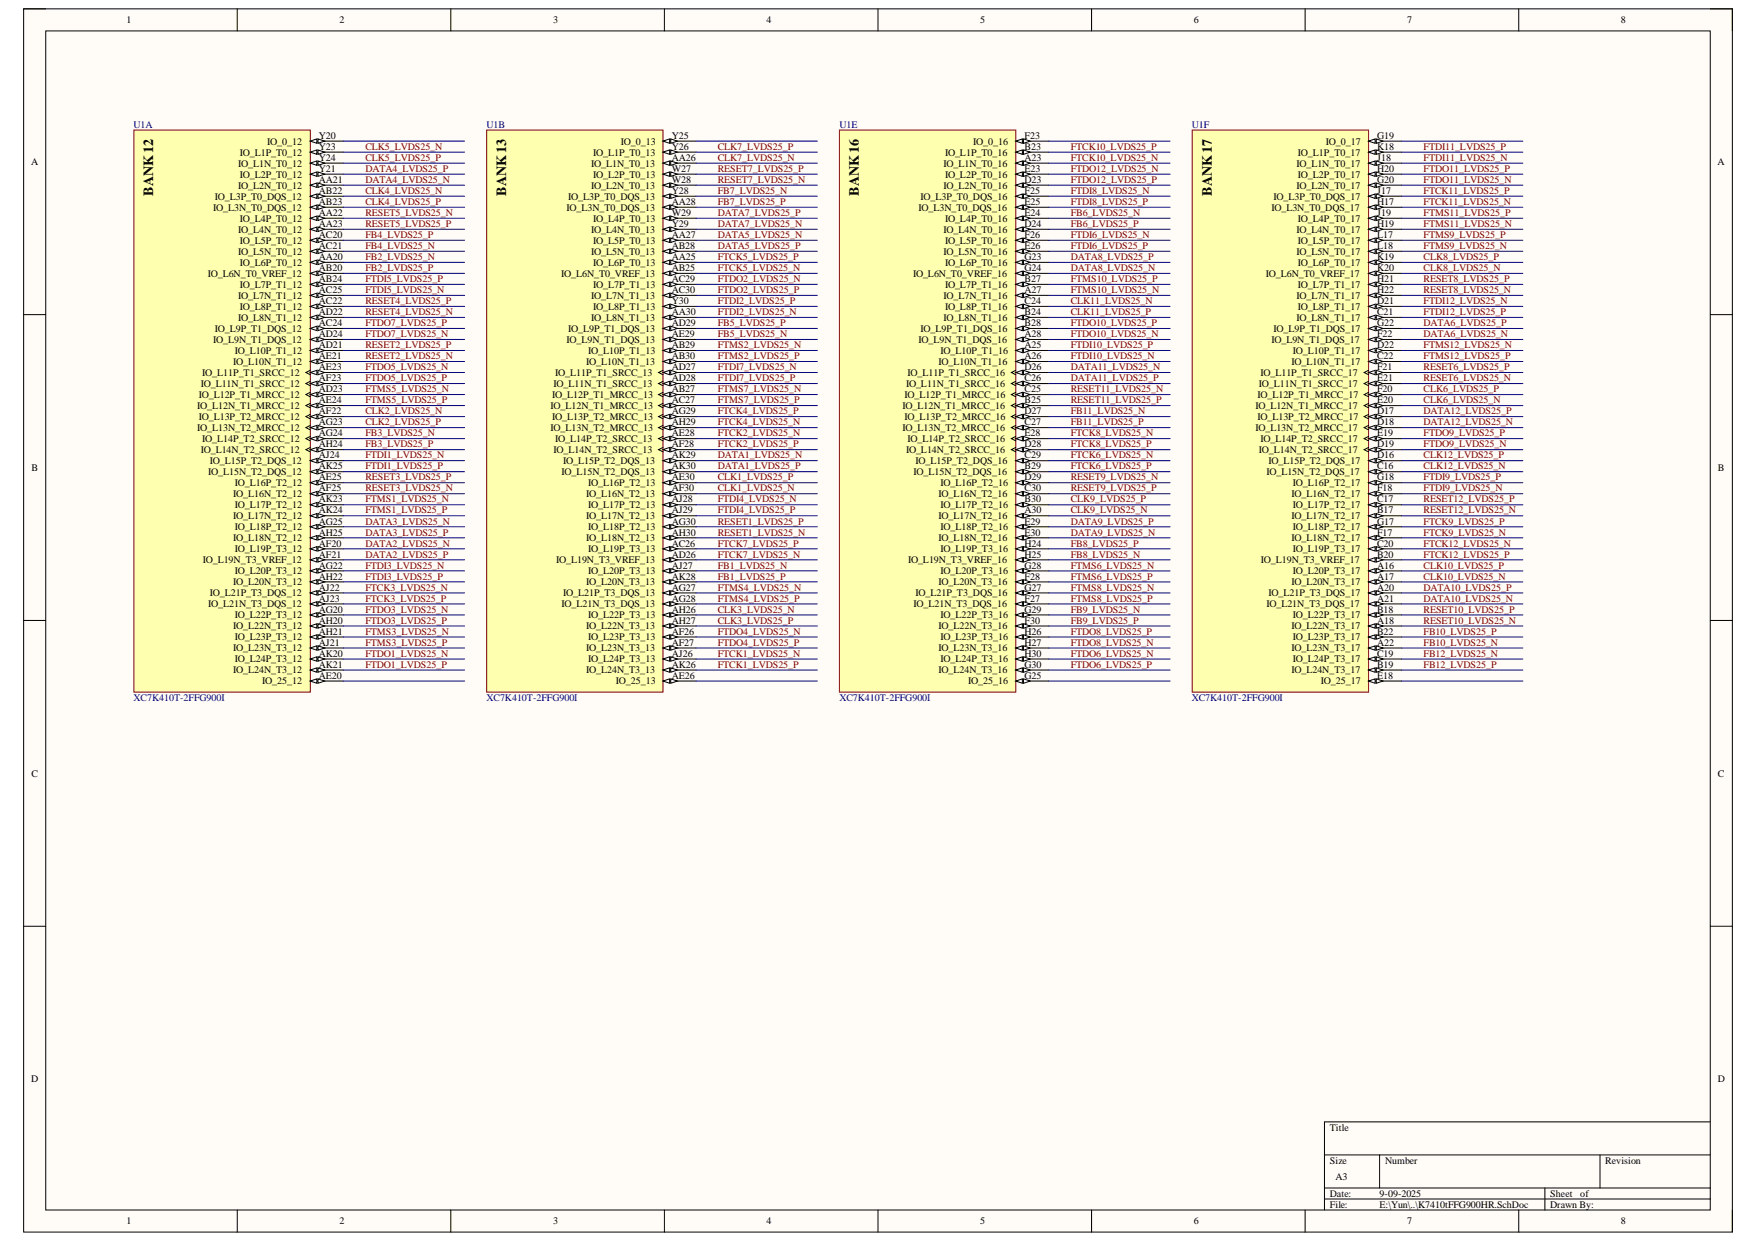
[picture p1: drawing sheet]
# Altium schematic sheet K7410tFFG900HR.SchDoc
size A3

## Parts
U1  XC7K410T-2FFG900I  [FFG900]  (parts A,B,E,F of 16)

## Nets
CLK1_LVDS25_N: U1.AF30(IO_L16N_T2_13)
CLK1_LVDS25_P: U1.AE30(IO_L16P_T2_13)
CLK2_LVDS25_N: U1.AF22(IO_L13P_T2_MRCC_12)
CLK2_LVDS25_P: U1.AG23(IO_L13N_T2_MRCC_12)
CLK3_LVDS25_N: U1.AH26(IO_L22P_T3_13)
CLK3_LVDS25_P: U1.AH27(IO_L22N_T3_13)
CLK4_LVDS25_N: U1.AB22(IO_L3P_T0_DQS_12)
CLK4_LVDS25_P: U1.AB23(IO_L3N_T0_DQS_12)
CLK5_LVDS25_N: U1.Y23(IO_L1P_T0_12)
CLK5_LVDS25_P: U1.Y24(IO_L1N_T0_12)
CLK6_LVDS25_N: U1.E20(IO_L12N_T1_MRCC_17)
CLK6_LVDS25_P: U1.F20(IO_L12P_T1_MRCC_17)
CLK7_LVDS25_N: U1.AA26(IO_L1N_T0_13)
CLK7_LVDS25_P: U1.Y26(IO_L1P_T0_13)
CLK8_LVDS25_N: U1.K20(IO_L6N_T0_VREF_17)
CLK8_LVDS25_P: U1.K19(IO_L6P_T0_17)
CLK9_LVDS25_N: U1.A30(IO_L17N_T2_16)
CLK9_LVDS25_P: U1.B30(IO_L17P_T2_16)
CLK10_LVDS25_N: U1.A17(IO_L20N_T3_17)
CLK10_LVDS25_P: U1.A16(IO_L20P_T3_17)
CLK11_LVDS25_N: U1.C24(IO_L8P_T1_16)
CLK11_LVDS25_P: U1.B24(IO_L8N_T1_16)
CLK12_LVDS25_N: U1.C16(IO_L15N_T2_DQS_17)
CLK12_LVDS25_P: U1.D16(IO_L15P_T2_DQS_17)
DATA1_LVDS25_N: U1.AK29(IO_L15P_T2_DQS_13)
DATA1_LVDS25_P: U1.AK30(IO_L15N_T2_DQS_13)
DATA2_LVDS25_N: U1.AF20(IO_L19P_T3_12)
DATA2_LVDS25_P: U1.AF21(IO_L19N_T3_VREF_12)
DATA3_LVDS25_N: U1.AG25(IO_L18P_T2_12)
DATA3_LVDS25_P: U1.AH25(IO_L18N_T2_12)
DATA4_LVDS25_N: U1.AA21(IO_L2N_T0_12)
DATA4_LVDS25_P: U1.Y21(IO_L2P_T0_12)
DATA5_LVDS25_N: U1.AA27(IO_L5P_T0_13)
DATA5_LVDS25_P: U1.AB28(IO_L5N_T0_13)
DATA6_LVDS25_N: U1.F22(IO_L9N_T1_DQS_17)
DATA6_LVDS25_P: U1.G22(IO_L9P_T1_DQS_17)
DATA7_LVDS25_N: U1.Y29(IO_L4N_T0_13)
DATA7_LVDS25_P: U1.W29(IO_L4P_T0_13)
DATA8_LVDS25_N: U1.G24(IO_L6N_T0_VREF_16)
DATA8_LVDS25_P: U1.G23(IO_L6P_T0_16)
DATA9_LVDS25_N: U1.E30(IO_L18N_T2_16)
DATA9_LVDS25_P: U1.E29(IO_L18P_T2_16)
DATA10_LVDS25_N: U1.A21(IO_L21N_T3_DQS_17)
DATA10_LVDS25_P: U1.A20(IO_L21P_T3_DQS_17)
DATA11_LVDS25_N: U1.D26(IO_L11P_T1_SRCC_16)
DATA11_LVDS25_P: U1.C26(IO_L11N_T1_SRCC_16)
DATA12_LVDS25_N: U1.D18(IO_L13N_T2_MRCC_17)
DATA12_LVDS25_P: U1.D17(IO_L13P_T2_MRCC_17)
FB1_LVDS25_N: U1.AJ27(IO_L20P_T3_13)
FB1_LVDS25_P: U1.AK28(IO_L20N_T3_13)
FB2_LVDS25_N: U1.AA20(IO_L6P_T0_12)
FB2_LVDS25_P: U1.AB20(IO_L6N_T0_VREF_12)
FB3_LVDS25_N: U1.AG24(IO_L14P_T2_SRCC_12)
FB3_LVDS25_P: U1.AH24(IO_L14N_T2_SRCC_12)
FB4_LVDS25_N: U1.AC21(IO_L5N_T0_12)
FB4_LVDS25_P: U1.AC20(IO_L5P_T0_12)
FB5_LVDS25_N: U1.AE29(IO_L9N_T1_DQS_13)
FB5_LVDS25_P: U1.AD29(IO_L9P_T1_DQS_13)
FB6_LVDS25_N: U1.E24(IO_L4P_T0_16)
FB6_LVDS25_P: U1.D24(IO_L4N_T0_16)
FB7_LVDS25_N: U1.Y28(IO_L3P_T0_DQS_13)
FB7_LVDS25_P: U1.AA28(IO_L3N_T0_DQS_13)
FB8_LVDS25_N: U1.H25(IO_L19N_T3_VREF_16)
FB8_LVDS25_P: U1.H24(IO_L19P_T3_16)
FB9_LVDS25_N: U1.G29(IO_L22P_T3_16)
FB9_LVDS25_P: U1.F30(IO_L22N_T3_16)
FB10_LVDS25_N: U1.A22(IO_L23N_T3_17)
FB10_LVDS25_P: U1.B22(IO_L23P_T3_17)
FB11_LVDS25_N: U1.D27(IO_L13P_T2_MRCC_16)
FB11_LVDS25_P: U1.C27(IO_L13N_T2_MRCC_16)
FB12_LVDS25_N: U1.C19(IO_L24P_T3_17)
FB12_LVDS25_P: U1.B19(IO_L24N_T3_17)
FTCK1_LVDS25_N: U1.AJ26(IO_L24P_T3_13)
FTCK1_LVDS25_P: U1.AK26(IO_L24N_T3_13)
FTCK2_LVDS25_N: U1.AE28(IO_L14P_T2_SRCC_13)
FTCK2_LVDS25_P: U1.AF28(IO_L14N_T2_SRCC_13)
FTCK3_LVDS25_N: U1.AJ22(IO_L21P_T3_DQS_12)
FTCK3_LVDS25_P: U1.AJ23(IO_L21N_T3_DQS_12)
FTCK4_LVDS25_N: U1.AH29(IO_L13N_T2_MRCC_13)
FTCK4_LVDS25_P: U1.AG29(IO_L13P_T2_MRCC_13)
FTCK5_LVDS25_N: U1.AB25(IO_L6N_T0_VREF_13)
FTCK5_LVDS25_P: U1.AA25(IO_L6P_T0_13)
FTCK6_LVDS25_N: U1.C29(IO_L15P_T2_DQS_16)
FTCK6_LVDS25_P: U1.B29(IO_L15N_T2_DQS_16)
FTCK7_LVDS25_N: U1.AD26(IO_L19N_T3_VREF_13)
FTCK7_LVDS25_P: U1.AC26(IO_L19P_T3_13)
FTCK8_LVDS25_N: U1.E28(IO_L14P_T2_SRCC_16)
FTCK8_LVDS25_P: U1.D28(IO_L14N_T2_SRCC_16)
FTCK9_LVDS25_N: U1.F17(IO_L18N_T2_17)
FTCK9_LVDS25_P: U1.G17(IO_L18P_T2_17)
FTCK10_LVDS25_N: U1.A23(IO_L1N_T0_16)
FTCK10_LVDS25_P: U1.B23(IO_L1P_T0_16)
FTCK11_LVDS25_N: U1.H17(IO_L3N_T0_DQS_17)
FTCK11_LVDS25_P: U1.J17(IO_L3P_T0_DQS_17)
FTCK12_LVDS25_N: U1.C20(IO_L19P_T3_17)
FTCK12_LVDS25_P: U1.B20(IO_L19N_T3_VREF_17)
FTDI1_LVDS25_N: U1.AJ24(IO_L15P_T2_DQS_12)
FTDI1_LVDS25_P: U1.AK25(IO_L15N_T2_DQS_12)
FTDI2_LVDS25_N: U1.AA30(IO_L8N_T1_13)
FTDI2_LVDS25_P: U1.Y30(IO_L8P_T1_13)
FTDI3_LVDS25_N: U1.AG22(IO_L20P_T3_12)
FTDI3_LVDS25_P: U1.AH22(IO_L20N_T3_12)
FTDI4_LVDS25_N: U1.AJ28(IO_L17P_T2_13)
FTDI4_LVDS25_P: U1.AJ29(IO_L17N_T2_13)
FTDI5_LVDS25_N: U1.AC25(IO_L7N_T1_12)
FTDI5_LVDS25_P: U1.AB24(IO_L7P_T1_12)
FTDI6_LVDS25_N: U1.F26(IO_L5P_T0_16)
FTDI6_LVDS25_P: U1.E26(IO_L5N_T0_16)
FTDI7_LVDS25_N: U1.AD27(IO_L11P_T1_SRCC_13)
FTDI7_LVDS25_P: U1.AD28(IO_L11N_T1_SRCC_13)
FTDI8_LVDS25_N: U1.F25(IO_L3P_T0_DQS_16)
FTDI8_LVDS25_P: U1.E25(IO_L3N_T0_DQS_16)
FTDI9_LVDS25_N: U1.F18(IO_L16N_T2_17)
FTDI9_LVDS25_P: U1.G18(IO_L16P_T2_17)
FTDI10_LVDS25_N: U1.A26(IO_L10N_T1_16)
FTDI10_LVDS25_P: U1.A25(IO_L10P_T1_16)
FTDI11_LVDS25_N: U1.J18(IO_L1N_T0_17)
FTDI11_LVDS25_P: U1.K18(IO_L1P_T0_17)
FTDI12_LVDS25_N: U1.D21(IO_L8P_T1_17)
FTDI12_LVDS25_P: U1.C21(IO_L8N_T1_17)
FTDO1_LVDS25_N: U1.AK20(IO_L24P_T3_12)
FTDO1_LVDS25_P: U1.AK21(IO_L24N_T3_12)
FTDO2_LVDS25_N: U1.AC29(IO_L7P_T1_13)
FTDO2_LVDS25_P: U1.AC30(IO_L7N_T1_13)
FTDO3_LVDS25_N: U1.AG20(IO_L22P_T3_12)
FTDO3_LVDS25_P: U1.AH20(IO_L22N_T3_12)
FTDO4_LVDS25_N: U1.AF26(IO_L23P_T3_13)
FTDO4_LVDS25_P: U1.AF27(IO_L23N_T3_13)
FTDO5_LVDS25_N: U1.AE23(IO_L11P_T1_SRCC_12)
FTDO5_LVDS25_P: U1.AF23(IO_L11N_T1_SRCC_12)
FTDO6_LVDS25_N: U1.H30(IO_L24P_T3_16)
FTDO6_LVDS25_P: U1.G30(IO_L24N_T3_16)
FTDO7_LVDS25_N: U1.AD24(IO_L9N_T1_DQS_12)
FTDO7_LVDS25_P: U1.AC24(IO_L9P_T1_DQS_12)
FTDO8_LVDS25_N: U1.H27(IO_L23N_T3_16)
FTDO8_LVDS25_P: U1.H26(IO_L23P_T3_16)
FTDO9_LVDS25_N: U1.D19(IO_L14N_T2_SRCC_17)
FTDO9_LVDS25_P: U1.E19(IO_L14P_T2_SRCC_17)
FTDO10_LVDS25_N: U1.A28(IO_L9N_T1_DQS_16)
FTDO10_LVDS25_P: U1.B28(IO_L9P_T1_DQS_16)
FTDO11_LVDS25_N: U1.G20(IO_L2N_T0_17)
FTDO11_LVDS25_P: U1.H20(IO_L2P_T0_17)
FTDO12_LVDS25_N: U1.E23(IO_L2P_T0_16)
FTDO12_LVDS25_P: U1.D23(IO_L2N_T0_16)
FTMS1_LVDS25_N: U1.AK23(IO_L17P_T2_12)
FTMS1_LVDS25_P: U1.AK24(IO_L17N_T2_12)
FTMS2_LVDS25_N: U1.AB29(IO_L10P_T1_13)
FTMS2_LVDS25_P: U1.AB30(IO_L10N_T1_13)
FTMS3_LVDS25_N: U1.AH21(IO_L23P_T3_12)
FTMS3_LVDS25_P: U1.AJ21(IO_L23N_T3_12)
FTMS4_LVDS25_N: U1.AG27(IO_L21P_T3_DQS_13)
FTMS4_LVDS25_P: U1.AG28(IO_L21N_T3_DQS_13)
FTMS5_LVDS25_N: U1.AD23(IO_L12P_T1_MRCC_12)
FTMS5_LVDS25_P: U1.AE24(IO_L12N_T1_MRCC_12)
FTMS6_LVDS25_N: U1.G28(IO_L20P_T3_16)
FTMS6_LVDS25_P: U1.F28(IO_L20N_T3_16)
FTMS7_LVDS25_N: U1.AB27(IO_L12P_T1_MRCC_13)
FTMS7_LVDS25_P: U1.AC27(IO_L12N_T1_MRCC_13)
FTMS8_LVDS25_N: U1.G27(IO_L21P_T3_DQS_16)
FTMS8_LVDS25_P: U1.F27(IO_L21N_T3_DQS_16)
FTMS9_LVDS25_N: U1.L18(IO_L5N_T0_17)
FTMS9_LVDS25_P: U1.L17(IO_L5P_T0_17)
FTMS10_LVDS25_N: U1.A27(IO_L7N_T1_16)
FTMS10_LVDS25_P: U1.B27(IO_L7P_T1_16)
FTMS11_LVDS25_N: U1.H19(IO_L4N_T0_17)
FTMS11_LVDS25_P: U1.J19(IO_L4P_T0_17)
FTMS12_LVDS25_N: U1.D22(IO_L10P_T1_17)
FTMS12_LVDS25_P: U1.C22(IO_L10N_T1_17)
RESET1_LVDS25_N: U1.AH30(IO_L18N_T2_13)
RESET1_LVDS25_P: U1.AG30(IO_L18P_T2_13)
RESET2_LVDS25_N: U1.AE21(IO_L10N_T1_12)
RESET2_LVDS25_P: U1.AD21(IO_L10P_T1_12)
RESET3_LVDS25_N: U1.AF25(IO_L16N_T2_12)
RESET3_LVDS25_P: U1.AE25(IO_L16P_T2_12)
RESET4_LVDS25_N: U1.AD22(IO_L8N_T1_12)
RESET4_LVDS25_P: U1.AC22(IO_L8P_T1_12)
RESET5_LVDS25_N: U1.AA22(IO_L4P_T0_12)
RESET5_LVDS25_P: U1.AA23(IO_L4N_T0_12)
RESET6_LVDS25_N: U1.E21(IO_L11N_T1_SRCC_17)
RESET6_LVDS25_P: U1.F21(IO_L11P_T1_SRCC_17)
RESET7_LVDS25_N: U1.W28(IO_L2N_T0_13)
RESET7_LVDS25_P: U1.W27(IO_L2P_T0_13)
RESET8_LVDS25_N: U1.H22(IO_L7N_T1_17)
RESET8_LVDS25_P: U1.H21(IO_L7P_T1_17)
RESET9_LVDS25_N: U1.D29(IO_L16P_T2_16)
RESET9_LVDS25_P: U1.C30(IO_L16N_T2_16)
RESET10_LVDS25_N: U1.A18(IO_L22N_T3_17)
RESET10_LVDS25_P: U1.B18(IO_L22P_T3_17)
RESET11_LVDS25_N: U1.C25(IO_L12P_T1_MRCC_16)
RESET11_LVDS25_P: U1.B25(IO_L12N_T1_MRCC_16)
RESET12_LVDS25_N: U1.B17(IO_L17N_T2_17)
RESET12_LVDS25_P: U1.C17(IO_L17P_T2_17)

Not connected (* = marked no-connect by the designer): U1 AE20(IO_25_12) AE26(IO_25_13) E18(IO_25_17) F23(IO_0_16) G19(IO_0_17) G25(IO_25_16) Y20(IO_0_12) Y25(IO_0_13)
